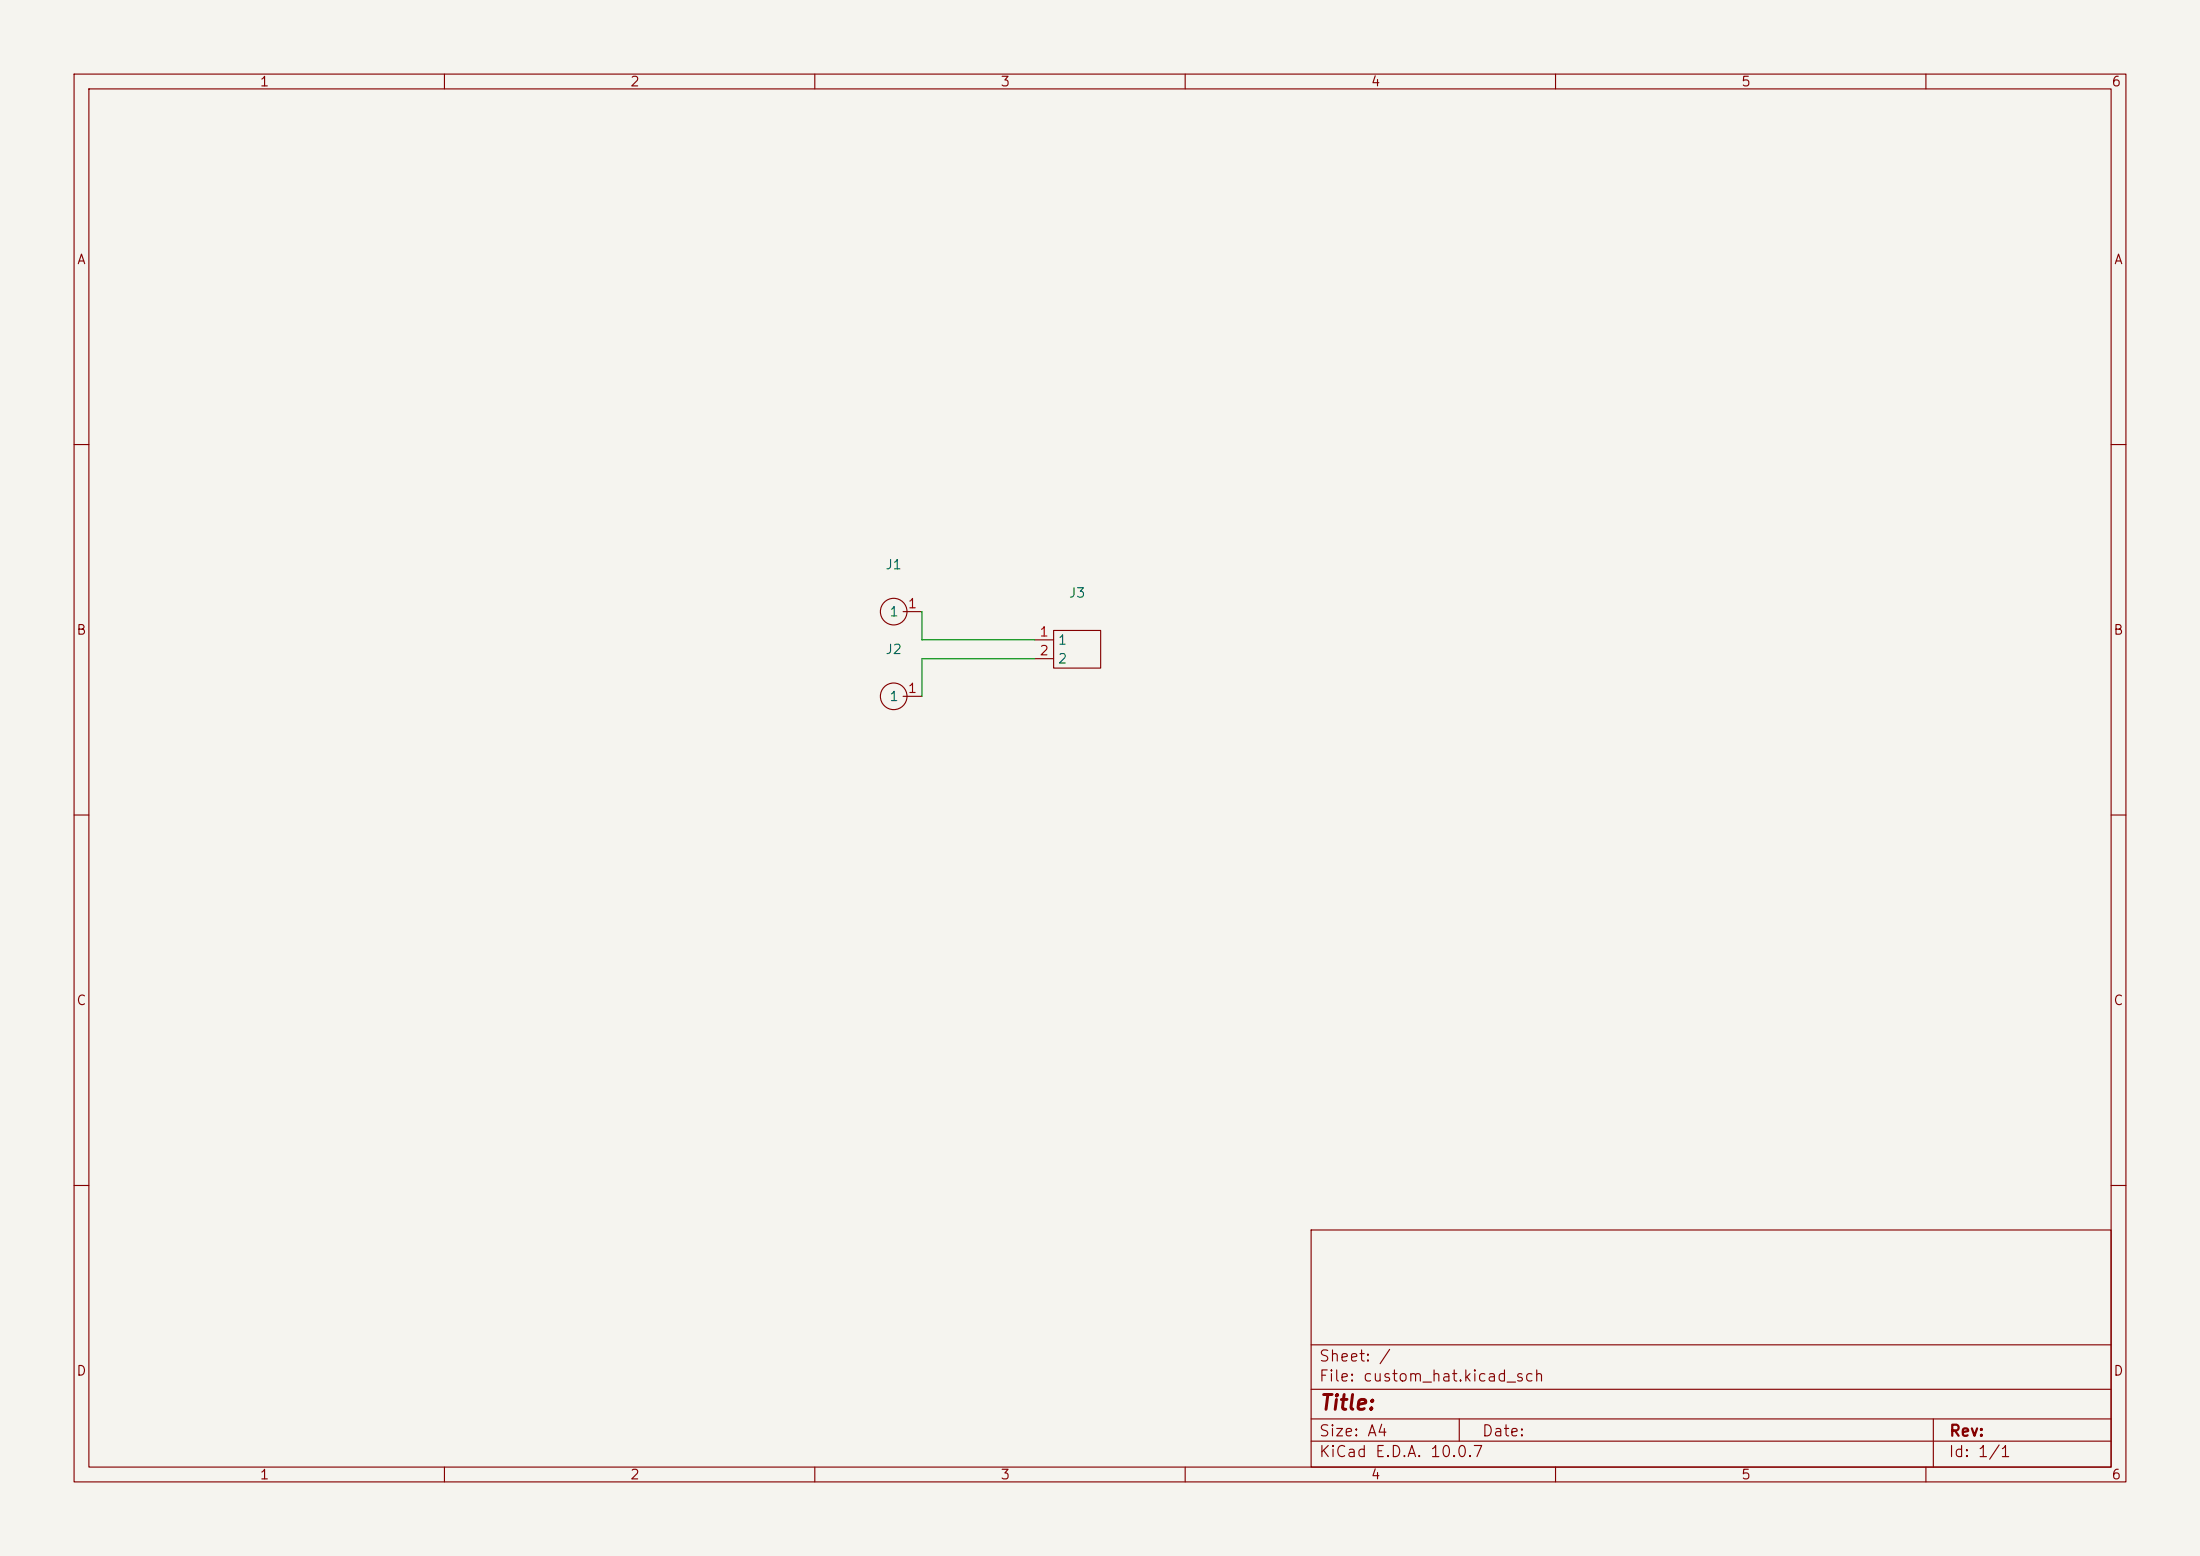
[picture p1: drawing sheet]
(kicad_sch
 (version 20260306)
 (generator "eeschema")
 (generator_version "10.0")
 (paper "A4")
 (lib_symbols
  (symbol "microduck:banana_1p" (exclude_from_sim no) (in_bom yes) (on_board yes)
   (in_pos_files yes)
   (duplicate_pin_numbers_are_jumpers no)
   (property "Reference" "J" (at 0 0 0) (show_name no) (do_not_autoplace no) (effects (font (size 1.27 1.27))))
   (property "Value" "" (at 0 0 0) (show_name no) (do_not_autoplace no) (effects (font (size 1.27 1.27))))
   (property "Footprint" "microduck:banana_pin" (at 0 0 0) (show_name no) (do_not_autoplace no) (hide yes) (effects (font (size 1.27 1.27))))
   (property "Datasheet" "" (at 0 0 0) (show_name no) (do_not_autoplace no) (hide yes) (effects (font (size 1.27 1.27))))
   (property "Description" "" (at 0 0 0) (show_name no) (do_not_autoplace no) (hide yes) (effects (font (size 1.27 1.27))))
   (symbol "banana_1p_0_1"
    (circle (center 0 0) (radius 1.7961) (stroke (width 0) (type default)) (fill (type none))))
   (symbol "banana_1p_1_1"
    (pin unspecified line (at 3.81 0 180) (length 2.54) (name "1" (effects (font (size 1.27 1.27)))) (number "1" (effects (font (size 1.27 1.27))))))
   (embedded_fonts no))
  (symbol "microduck:pad-2" (exclude_from_sim no) (in_bom no) (on_board yes)
   (in_pos_files yes)
   (duplicate_pin_numbers_are_jumpers no)
   (property "Reference" "J" (at 0 0 0) (show_name no) (do_not_autoplace no) (effects (font (size 1.27 1.27))))
   (property "Value" "" (at 0 0 0) (show_name no) (do_not_autoplace no) (effects (font (size 1.27 1.27))))
   (property "Footprint" "microduck:pad-2(thru)" (at 0 0 0) (show_name no) (do_not_autoplace no) (hide yes) (effects (font (size 1.27 1.27))))
   (property "Datasheet" "" (at 0 0 0) (show_name no) (do_not_autoplace no) (hide yes) (effects (font (size 1.27 1.27))))
   (property "Description" "" (at 0 0 0) (show_name no) (do_not_autoplace no) (hide yes) (effects (font (size 1.27 1.27))))
   (symbol "pad-2_0_1"
    (rectangle (start -6.35 2.54) (end 0 -2.54) (stroke (width 0) (type default)) (fill (type none))))
   (symbol "pad-2_1_1"
    (pin unspecified line (at 2.54 1.27 180) (length 2.54) (name "1" (effects (font (size 1.27 1.27)))) (number "1" (effects (font (size 1.27 1.27)))))
    (pin unspecified line (at 2.54 -1.27 180) (length 2.54) (name "2" (effects (font (size 1.27 1.27)))) (number "2" (effects (font (size 1.27 1.27))))))
   (embedded_fonts no)))
 (wire
  (pts (xy 139.7 88.9) (xy 124.46 88.9))
  (stroke (width 0) (type default)))
 (wire
  (pts (xy 124.46 86.36) (xy 124.46 82.55))
  (stroke (width 0) (type default)))
 (wire
  (pts (xy 139.7 86.36) (xy 124.46 86.36))
  (stroke (width 0) (type default)))
 (wire
  (pts (xy 124.46 88.9) (xy 124.46 93.98))
  (stroke (width 0) (type default)))
 (symbol
  (lib_id "microduck:pad-2")
  (at 142.24 87.63 0)
  (mirror y)
  (unit 1)
  (body_style 1)
  (exclude_from_sim no)
  (in_bom no)
  (on_board yes)
  (in_pos_files yes)
  (dnp no)
  (property "Reference" "J3" (at 145.415 80.01 0) (show_name no) (do_not_autoplace no) (effects (font (size 1.27 1.27))))
  (property "Value" "" (at 145.415 82.55 0) (show_name no) (do_not_autoplace no) (effects (font (size 1.27 1.27))))
  (property "Footprint" "microduck:pad-2(surf)" (at 142.24 87.63 0) (hide yes) (show_name no) (do_not_autoplace no) (effects (font (size 1.27 1.27))))
  (property "Datasheet" "" (at 142.24 87.63 0) (hide yes) (show_name no) (do_not_autoplace no) (effects (font (size 1.27 1.27))))
  (property "Description" "" (at 142.24 87.63 0) (hide yes) (show_name no) (do_not_autoplace no) (effects (font (size 1.27 1.27))))
  (pin "2")
  (pin "1"))
 (symbol
  (lib_id "microduck:banana_1p")
  (at 120.65 93.98 0)
  (unit 1)
  (body_style 1)
  (exclude_from_sim no)
  (in_bom yes)
  (on_board yes)
  (in_pos_files yes)
  (dnp no)
  (fields_autoplaced yes)
  (property "Reference" "J2" (at 120.65 87.63 0) (show_name no) (do_not_autoplace no) (effects (font (size 1.27 1.27))))
  (property "Value" "" (at 120.65 90.17 0) (show_name no) (do_not_autoplace no) (effects (font (size 1.27 1.27))))
  (property "Footprint" "microduck:banana_pin" (at 120.65 93.98 0) (hide yes) (show_name no) (do_not_autoplace no) (effects (font (size 1.27 1.27))))
  (property "Datasheet" "" (at 120.65 93.98 0) (hide yes) (show_name no) (do_not_autoplace no) (effects (font (size 1.27 1.27))))
  (property "Description" "" (at 120.65 93.98 0) (hide yes) (show_name no) (do_not_autoplace no) (effects (font (size 1.27 1.27))))
  (pin "1"))
 (symbol
  (lib_id "microduck:banana_1p")
  (at 120.65 82.55 0)
  (unit 1)
  (body_style 1)
  (exclude_from_sim no)
  (in_bom yes)
  (on_board yes)
  (in_pos_files yes)
  (dnp no)
  (fields_autoplaced yes)
  (property "Reference" "J1" (at 120.65 76.2 0) (show_name no) (do_not_autoplace no) (effects (font (size 1.27 1.27))))
  (property "Value" "" (at 120.65 78.74 0) (show_name no) (do_not_autoplace no) (effects (font (size 1.27 1.27))))
  (property "Footprint" "microduck:banana_pin" (at 120.65 82.55 0) (hide yes) (show_name no) (do_not_autoplace no) (effects (font (size 1.27 1.27))))
  (property "Datasheet" "" (at 120.65 82.55 0) (hide yes) (show_name no) (do_not_autoplace no) (effects (font (size 1.27 1.27))))
  (property "Description" "" (at 120.65 82.55 0) (hide yes) (show_name no) (do_not_autoplace no) (effects (font (size 1.27 1.27))))
  (pin "1"))
 (sheet
  (at 20 20)
  (size 40 10)
  (exclude_from_sim no)
  (in_bom yes)
  (on_board yes)
  (dnp no)
  (stroke (width 0.1524) (type solid))
  (fill (color 0 0 0 0))
  (property "Sheetname" "Power" (at 20 19.3 0) (show_name no) (do_not_autoplace no) (effects (font (size 1.27 1.27)) (justify left bottom)))
  (property "Sheetfile" "power.kicad_sch" (at 20 31 0) (hide yes) (show_name no) (do_not_autoplace no) (effects (font (size 1.27 1.27)) (justify left top))))
 (sheet
  (at 20 35)
  (size 40 10)
  (exclude_from_sim no)
  (in_bom yes)
  (on_board yes)
  (dnp no)
  (stroke (width 0.1524) (type solid))
  (fill (color 0 0 0 0))
  (property "Sheetname" "Radxa_40P" (at 20 34.3 0) (show_name no) (do_not_autoplace no) (effects (font (size 1.27 1.27)) (justify left bottom)))
  (property "Sheetfile" "radxa_40p.kicad_sch" (at 20 46 0) (hide yes) (show_name no) (do_not_autoplace no) (effects (font (size 1.27 1.27)) (justify left top))))
 (sheet
  (at 20 50)
  (size 40 10)
  (exclude_from_sim no)
  (in_bom yes)
  (on_board yes)
  (dnp no)
  (stroke (width 0.1524) (type solid))
  (fill (color 0 0 0 0))
  (property "Sheetname" "Servo_TTL" (at 20 49.3 0) (show_name no) (do_not_autoplace no) (effects (font (size 1.27 1.27)) (justify left bottom)))
  (property "Sheetfile" "servo_ttl.kicad_sch" (at 20 61 0) (hide yes) (show_name no) (do_not_autoplace no) (effects (font (size 1.27 1.27)) (justify left top))))
 (sheet
  (at 20 65)
  (size 40 10)
  (exclude_from_sim no)
  (in_bom yes)
  (on_board yes)
  (dnp no)
  (stroke (width 0.1524) (type solid))
  (fill (color 0 0 0 0))
  (property "Sheetname" "Head_IMU_ToF" (at 20 64.3 0) (show_name no) (do_not_autoplace no) (effects (font (size 1.27 1.27)) (justify left bottom)))
  (property "Sheetfile" "head_imu_tof.kicad_sch" (at 20 76 0) (hide yes) (show_name no) (do_not_autoplace no) (effects (font (size 1.27 1.27)) (justify left top))))
 (sheet
  (at 70 20)
  (size 40 10)
  (exclude_from_sim no)
  (in_bom yes)
  (on_board yes)
  (dnp no)
  (stroke (width 0.1524) (type solid))
  (fill (color 0 0 0 0))
  (property "Sheetname" "Screen_SPI" (at 70 19.3 0) (show_name no) (do_not_autoplace no) (effects (font (size 1.27 1.27)) (justify left bottom)))
  (property "Sheetfile" "screen_spi.kicad_sch" (at 70 31 0) (hide yes) (show_name no) (do_not_autoplace no) (effects (font (size 1.27 1.27)) (justify left top))))
 (sheet
  (at 70 35)
  (size 40 10)
  (exclude_from_sim no)
  (in_bom yes)
  (on_board yes)
  (dnp no)
  (stroke (width 0.1524) (type solid))
  (fill (color 0 0 0 0))
  (property "Sheetname" "Camera_CSI" (at 70 34.3 0) (show_name no) (do_not_autoplace no) (effects (font (size 1.27 1.27)) (justify left bottom)))
  (property "Sheetfile" "camera_csi.kicad_sch" (at 70 46 0) (hide yes) (show_name no) (do_not_autoplace no) (effects (font (size 1.27 1.27)) (justify left top))))
 (sheet
  (at 70 50)
  (size 40 10)
  (exclude_from_sim no)
  (in_bom yes)
  (on_board yes)
  (dnp no)
  (stroke (width 0.1524) (type solid))
  (fill (color 0 0 0 0))
  (property "Sheetname" "Audio" (at 70 49.3 0) (show_name no) (do_not_autoplace no) (effects (font (size 1.27 1.27)) (justify left bottom)))
  (property "Sheetfile" "audio.kicad_sch" (at 70 61 0) (hide yes) (show_name no) (do_not_autoplace no) (effects (font (size 1.27 1.27)) (justify left top))))
 (sheet
  (at 70 65)
  (size 40 10)
  (exclude_from_sim no)
  (in_bom yes)
  (on_board yes)
  (dnp no)
  (stroke (width 0.1524) (type solid))
  (fill (color 0 0 0 0))
  (property "Sheetname" "Testpoints" (at 70 64.3 0) (show_name no) (do_not_autoplace no) (effects (font (size 1.27 1.27)) (justify left bottom)))
  (property "Sheetfile" "testpoints.kicad_sch" (at 70 76 0) (hide yes) (show_name no) (do_not_autoplace no) (effects (font (size 1.27 1.27)) (justify left top))))
 (sheet_instances
  (path ""
   (page "1")))
 (embedded_fonts no))
